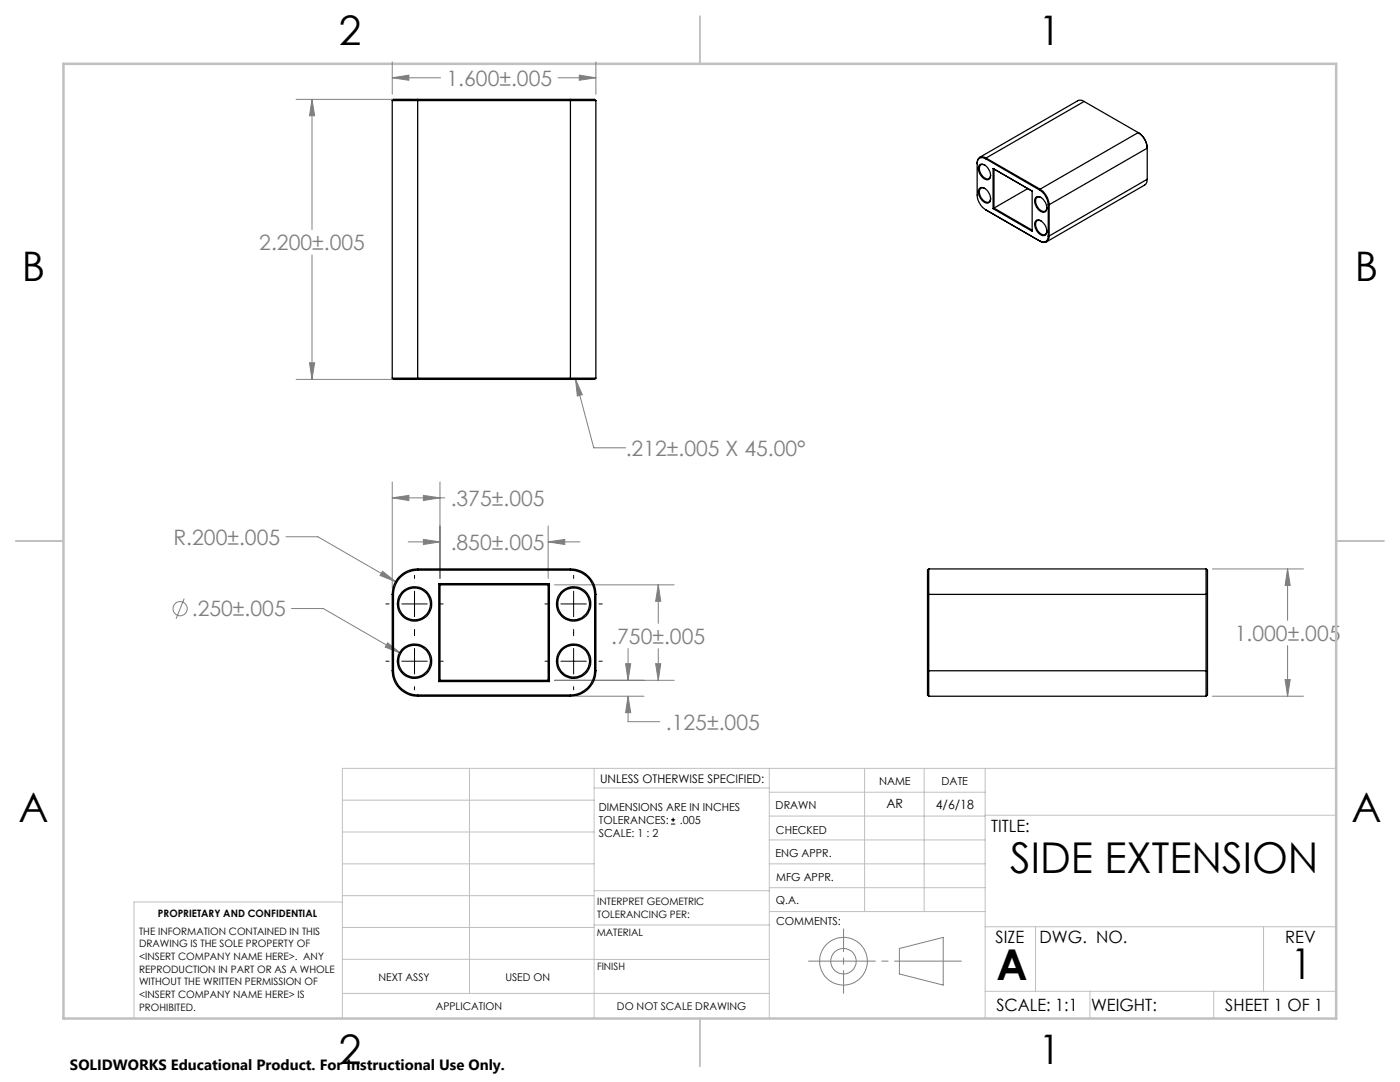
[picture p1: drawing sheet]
<svg xmlns="http://www.w3.org/2000/svg" width="279mm" height="216mm" viewBox="0 0 279 216" stroke-linecap="round" stroke-linejoin="round" font-family="sans-serif">
<g fill="none" stroke="#808080" stroke-width=".2">
<path d="M59.1 19.8h23M62.3 19.8l.5 3.3h-1zM62.3 19.8v26M78.3 15.5l3.3-.5v1zM78.3 12.3v6.5M78.3 15.5h9.6M111.4 15.5h7.5M115.6 15l3.3 .5-3.3 .5zM118.9 12.3v6.5M62.3 50.9v24.8M59.1 75.7h23M61.8 72.4h1l-.5 3.3z"/>
<path d="M114.9 75.7l1.3 3-1 .3zM114.9 75.7l3.6 13.7h6.3M78.3 99.3l3.3-.5v1.1zM78.3 96.2v21.1M78.3 99.3h10.5M84.5 98.8l3.3 .5-3.3 .6zM87.8 96.2v19.2M36.8 119.5l-1.7 4M57.1 107.1h6.3l15.6 9M76.3 114l2.7 2.1-3.2-1.3zM81.5 108.1h6.3M84.5 107.6l3.3 .5-3.3 .6z"/>
<path d="M109.4 108.1l3.3-.5v1.1zM109.4 105v10.4M109.4 108.1h6.3M110.7 116.7h23.8M131.4 116.7l.5 3.3h-1.1zM131.4 116.7v7.7M242 113.5h18.1M257 113.5l.5 3.3h-1zM257 113.5v10.3M58.2 121.4h6.3l15.5 9M77.4 128.3l2.6 2.1-3.1-1.3zM110.7 135.7h23.8"/>
<path d="M115.1 138.9h13.4M124.8 132.4h1.1l-.6 3.3zM125.3 138.9l.6 3.3h-1.1zM125.3 138.9v5.1h6.4M125.3 129.4v6.3M130.8 132.4h1.1l-.5 3.3zM131.4 129.4v6.3M242 138.9h18.1M256.5 135.6h1l-.5 3.3zM257 128.8v10.1M179.5 189.3l8.7-2.3v9.6l-8.7-2.3z"/>
<circle cx="35.9" cy="121.5" r="1.42"/>
<circle cx="168.3" cy="191.8" r="2.54"/>
<circle cx="168.3" cy="191.8" r="4.8"/>
</g>
<g fill="none" stroke="#000" stroke-width=".2">
<path d="M82.7 114.8v.6M82.7 118v5M114.5 114.8v.6M114.5 118v5M77 120.5h.6M77 131.9h.6M80.2 120.5h5.1M80.2 131.9h5.1M82.7 125.6v1.3M82.7 129.4v5.1M82.7 137v.7M87.8 120.5h.6"/>
<path d="M87.8 131.9h.6M108.8 120.5h.6M108.8 131.9h.6M111.9 120.5h5.1M111.9 131.9h5.1M114.5 125.6v1.3M114.5 129.4v5.1M114.5 137v.7M119.6 120.5h.6M119.6 131.9h.6M133.9 164.4h.9M133.9 163.6h.9"/>
<path d="M134.3 163.2v.8"/>
</g>
<path d="M161.4 191.8h30.5" fill="none" stroke="#808080" stroke-width=".2" stroke-dasharray="15.2 1.3 1.3 1.3" stroke-dashoffset="1.9"/>
<path d="M168.4 185.4v12.8" fill="none" stroke="#808080" stroke-width=".2" stroke-dasharray="15.2 1.3 1.3 1.3" stroke-dashoffset="10.7"/>
<g fill="none" stroke="#c0c0c0" stroke-width=".2">
<path d="M68.3 159.7h50.3M93.7 153.3v44.9M118.6 153.3v49.9M118.6 157.2h34.9M153.5 153.3v49.9M153.5 158.1h43.1M172.5 153.3v28.6M184.4 153.3v28.6M196.6 153.3v49.9M266.7 153.3h-198.4v49.9M68.3 178.7h50.3M68.3 172.4h50.3"/>
<path d="M68.3 166h50.3M68.3 180h-41.6v23.2M118.6 177.7h35M153.5 167.6h43.1M153.5 162.8h43.1M153.5 172.4h43.1M153.5 177.1h43.1M196.6 162.7h70.1M68.3 198.2h85.2M68.3 191.4l85.2 .1M68.3 185.1h50.3M118.6 184.6h35"/>
<path d="M153.6 181.9h43M196.6 197.8h70.1M196.6 184.9h70.1M206.7 184.9v12.9M217.5 197.8v5.4M242.2 197.8v5.4M252.2 184.9v12.9"/>
</g>
<path d="M139.7 3.2v9.5M3.1 107.9h9.6M266.7 107.9h9.5M139.7 203.2v9.6" fill="none" stroke="#c0c0c0" stroke-width=".25"/>
<path d="M12.7 12.7h254v190.5h-254z" fill="none" stroke="#c0c0c0" stroke-width=".5"/>
<path d="M77.4 128.3l-.5 .8 3.1 1.3zM76.3 114l-.5 .8 3.2 1.3zM84.5 107.6l3.3 .5-3.3 .6zM109.4 108.1l3.3-.5v1.1zM130.8 132.4h1.1l-.5 3.3zM131.4 116.7l.5 3.3h-1.1zM124.8 132.4h1.1l-.6 3.3zM125.3 138.9l.6 3.3h-1.1zM84.5 98.8l3.3 .5-3.3 .6zM78.3 99.3l3.3-.5v1.1zM257 113.5l.5 3.3h-1zM256.5 135.6h1l-.5 3.3zM62.3 19.8l.5 3.3h-1zM61.8 72.4h1l-.5 3.3zM78.3 15.5l3.3-.5v1zM115.6 15l3.3 .5-3.3 .5zM114.9 75.7l1.3 3-1 .3z" fill="#808080"/>
<g fill="none" stroke="#000" stroke-width=".25">
<path d="M83.4 19.8h-3.6a1.68 1.68 0 0 0-1.5 .3M83.4 19.8v55.9M83.4 19.8h30.4M113.8 19.8h3.6a1.68 1.68 0 0 1 1.5 .3M113.8 19.8v55.9M78.3 20.1h40.6M78.3 20.1v55.4M118.9 20.1v55.4M195.5 37.6a1.28 1.28 0 0 1 1.8 .9l.3 .7a.85 .85 0 0 1-.2 1.2 .85 .85 0 0 1-1.2-.2 2.09 2.09 0 0 1-.7-2.6zM195.5 32.9a1.34 1.34 0 0 1 1.8 .9l.3 .6a1 1 0 0 1-.6 1.5 2.25 2.25 0 0 1-1.5-3zM196.5 32.9a.69 .69 0 0 0-.8 0 .69 .69 0 0 0-.2 .9 1.93 1.93 0 0 0 1.8 1.9l.3-.3 .1-.4M196.5 37.6a.76 .76 0 0 0-.9 .1 .76 .76 0 0 0-.1 .9 1.88 1.88 0 0 0 1.8 1.7l.3-.2 .1-.5"/>
<path d="M196.7 31.7a1.04 1.04 0 0 0-1.2-.1 1.04 1.04 0 0 0-.5 1.1M196.7 31.7l10.8 6.2M196.8 31.5a1.07 1.07 0 0 0-1.3-.1 1.07 1.07 0 0 0-.5 1.2l.1 6.9 .6 1.4 1 .9M196.8 31.5l-.1 .2M196.8 31.5l10.8 6.2M198.2 33.6l7.8 4.5v8l-7.8-4.5M198.2 33.6v8M198.2 33.6l.2 .1v7.8M205.1 37.6l-6.7 3.9M206.7 39.4a1.34 1.34 0 0 1 1.9 .9l.1 .2a1.33 1.33 0 0 1-.3 1.8 2.16 2.16 0 0 1-1.9-2.4zM207.5 37.9l1.1 1.2 .5 .9 .1 .9M207.6 37.7l.7 .6 .5 .7 .3 .7 .3 1.2"/>
<path d="M207.6 37.7l-.1 .2M207.8 39.4a.76 .76 0 0 0-1 .1 .76 .76 0 0 0-.1 .9 1.8 1.8 0 0 0 1.9 1.7l.2-.2 .1-.4M216.4 20.2a1.28 1.28 0 0 0-1.3-.1l-19.6 11.3M216.4 20.2l-19.6 11.3M216.4 20.2l10.8 6.3M227.2 26.5l.7 .6 .6 .8 .5 1.7-19.6 11.3M227.2 26.5a3.7 3.7 0 0 1 1.8 3v6.3M227.2 26.5l-19.6 11.2M229 35.8a1.3 1.3 0 0 1-.6 1.1l-19.6 11.4M229 35.8l-19.6 11.3M196.7 41.8l10.8 6.3M196.7 41.8l10.9 6.3"/>
<path d="M198.4 41.5l7.6 4.4M198.4 41.5l-.2 .1M206.6 44.2a.96 .96 0 0 1 1.6 .2 1.78 1.78 0 0 1 .4 2.6 1.93 1.93 0 0 1-2.1-1.9zM207.5 48.1h.1M207.8 44.1a.69 .69 0 0 0-.9 0 .69 .69 0 0 0-.2 .8 1.92 1.92 0 0 0 1.9 1.9l.2-.2 .1-.5M209.2 47.1a1.06 1.06 0 0 1-.5 1.1 1.06 1.06 0 0 1-1.2-.1M209.2 40.9h.2M209.2 40.9v6.2M209.2 47.1h.2M209.4 47.1a1.09 1.09 0 0 1-.6 1.2 1.09 1.09 0 0 1-1.2-.2M209.4 40.9v6.2M78.3 75.5h40.6"/>
<path d="M78.3 75.5a1.68 1.68 0 0 0 1.5 .2h3.6M83.4 75.7h30.4M118.9 75.5a1.68 1.68 0 0 1-1.5 .2h-3.6M78.3 118.6h.2M78.3 118.6v15.2M78.5 118.6v15.2M83.4 113.8a4.8 4.8 0 0 0-4.9 4.8M83.4 113.5a5.1 5.1 0 0 0-5.1 5.1M83.4 113.8h30.4M83.4 113.5v.3M83.4 113.5h30.4M87.6 116.5h22"/>
<path d="M87.6 116.5v19.5M87.6 116.5l.2 .2M87.8 116.7v19M87.8 116.7h21.6M109.4 116.7v19M109.6 116.5v19.5M109.6 116.5l-.2 .2M113.8 113.8a4.8 4.8 0 0 1 4.9 4.8M113.8 113.5a5.1 5.1 0 0 1 5.1 5.1M113.8 113.5v.3M118.7 118.6v15.2M118.7 118.6h.2"/>
<path d="M118.9 118.6v15.2M185.1 118.6h55.9M185.1 118.6v15.2M185.3 113.5v25.4M185.3 113.5a1.68 1.68 0 0 0-.2 1.5v3.6M185.3 113.5h55.4M240.7 113.5v25.4M240.7 113.5a1.52 1.52 0 0 1 .3 1.5v3.6M241 118.6v15.2M78.3 133.8a5.1 5.1 0 0 0 5.1 5.1M78.3 133.8h.2M78.5 133.8a4.9 4.9 0 0 0 4.9 4.9"/>
<path d="M83.4 138.7h30.4M83.4 138.9h30.4M83.4 138.7v.2M87.6 136h22M87.8 135.7h21.6M87.8 135.7l-.2 .3M109.4 135.7l.2 .3M113.8 138.7v.2M118.7 133.8a4.9 4.9 0 0 1-4.9 4.9M118.7 133.8h.2M118.9 133.8a5.1 5.1 0 0 1-5.1 5.1M185.1 133.8v3.6a1.72 1.72 0 0 0 .2 1.5"/>
<path d="M185.1 133.8h55.9M185.3 138.9h55.4M241 133.8v3.6a1.55 1.55 0 0 1-.3 1.5"/>
<circle cx="82.7" cy="120.5" r="3.2"/>
<circle cx="82.7" cy="131.9" r="3.2"/>
<circle cx="82.7" cy="120.5" r="3.4"/>
<circle cx="82.7" cy="131.9" r="3.4"/>
<circle cx="114.5" cy="120.5" r="3.2"/>
<circle cx="114.5" cy="131.9" r="3.2"/>
<circle cx="114.5" cy="131.9" r="3.4"/>
<circle cx="114.5" cy="120.5" r="3.4"/>
</g>
<g font-size="8.5">
<text x="201.6" y="174.2">SIDE EXTENSION</text>
<text x="198.9" y="195.5">A</text>
<text x="257.6" y="195.4">1</text>
</g>
<g font-size="8.1">
<text x="67.6" y="8.9">2</text>
<text x="207.3" y="8.9">1</text>
<text x="4.4" y="56.1">B</text>
<text x="270.4" y="56.1">B</text>
<text x="3.7" y="164.1">A</text>
<text x="269.7" y="164.1">A</text>
<text x="67.6" y="212.4">2</text>
<text x="207.3" y="212.4">1</text>
</g>
<g font-size="4.2" fill="#808080">
<text x="89.1" y="17.1">1.600±.005</text>
<text x="51.8" y="49.9">2.200±.005</text>
<text x="124.9" y="90.9">.212±.005 X 45.00°</text>
<text x="89.9" y="100.9">.375±.005</text>
<text x="34.6" y="108.7">R.200±.005</text>
<text x="89.9" y="109.7">.850±.005</text>
<text x="38.3" y="123">.250±.005</text>
<text x="122" y="128.5">.750±.005</text>
<text x="246.4" y="127.9">1.000±.005</text>
<text x="132.9" y="145.6">.125±.005</text>
</g>
<g font-size="3.4">
<text x="197.8" y="166">TITLE:</text>
<text x="198.7" y="188.1">SIZE</text>
<text x="207.5" y="188.1">DWG. NO.</text>
<text x="256.5" y="188.2">REV</text>
<text x="198.8" y="201.7">SCALE: 1:1</text>
<text x="217.7" y="201.8">WEIGHT:</text>
<text x="244.5" y="201.7">SHEET 1 OF 1</text>
</g>
<text font-size="3" x="14" y="213.5">SOLIDWORKS Educational Product. For Instructional Use Only.</text>
<g font-size="2.5">
<text x="176.9" y="161.3">AR</text>
<text x="186.8" y="161.4">4/6/18</text>
</g>
<text font-size="2.4" x="119.8" y="156.2">UNLESS OTHERWISE SPECIFIED:</text>
<g font-size="2.2">
<text x="119.5" y="161.8">DIMENSIONS ARE IN INCHES</text>
<text x="154.8" y="161.4">DRAWN</text>
<text x="175.4" y="156.6">NAME</text>
<text x="187.9" y="156.7">DATE</text>
<text x="119.5" y="167.1">SCALE: 1 : 2</text>
<text x="119.5" y="164.4">TOLERANCES:</text>
<text x="135.7" y="164.4">.005</text>
<text x="154.9" y="166.3">CHECKED</text>
<text x="154.8" y="171">ENG APPR.</text>
<text x="154.9" y="175.7">MFG APPR.</text>
<text x="154.9" y="180.4">Q.A.</text>
<text x="154.9" y="184.6">COMMENTS:</text>
</g>
<g font-size="2.1">
<text x="75.5" y="195.7">NEXT ASSY</text>
<text x="100.9" y="195.7">USED ON</text>
<text x="86.9" y="201.5">APPLICATION</text>
<text x="123.1" y="201.6">DO NOT SCALE DRAWING</text>
</g>
<g font-size="2">
<text x="31.5" y="182.9">PROPRIETARY AND CONFIDENTIAL</text>
<text x="119.2" y="180.6">INTERPRET GEOMETRIC</text>
<text x="119.2" y="183.1">TOLERANCING PER:</text>
<text x="27.8" y="186.5">THE INFORMATION CONTAINED IN THIS</text>
<text x="27.8" y="189">DRAWING IS THE SOLE PROPERTY OF</text>
<text x="27.8" y="191.6">&lt;INSERT COMPANY NAME HERE&gt;. ANY</text>
<text x="119.1" y="186.7">MATERIAL</text>
<text x="27.8" y="194.1">REPRODUCTION IN PART OR AS A WHOLE</text>
<text x="27.8" y="196.6">WITHOUT THE WRITTEN PERMISSION OF</text>
<text x="119.1" y="193.5">FINISH</text>
<text x="27.8" y="199.1">&lt;INSERT COMPANY NAME HERE&gt; IS</text>
<text x="27.8" y="201.7">PROHIBITED.</text>
</g>
</svg>
